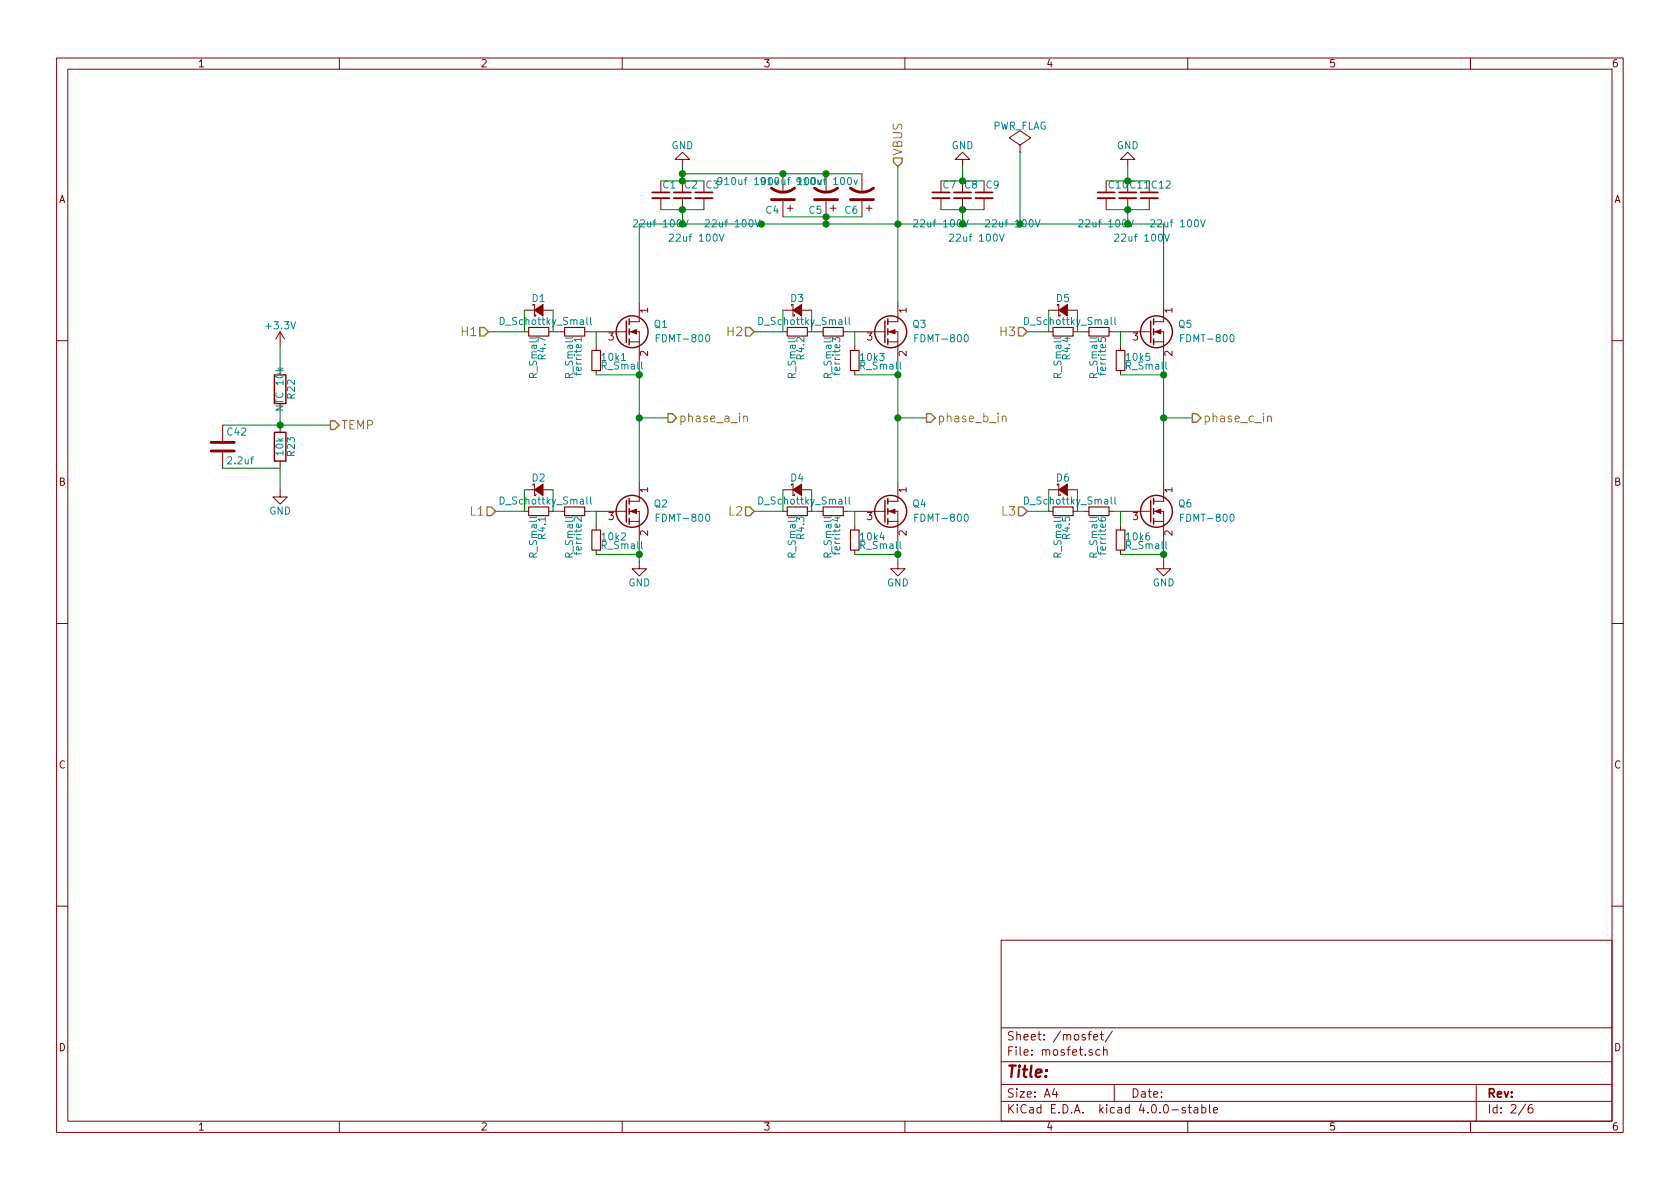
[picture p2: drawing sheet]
EESchema Schematic File Version 2
LIBS:power
LIBS:device
LIBS:transistors
LIBS:conn
LIBS:linear
LIBS:regul
LIBS:74xx
LIBS:cmos4000
LIBS:adc-dac
LIBS:memory
LIBS:xilinx
LIBS:microcontrollers
LIBS:dsp
LIBS:microchip
LIBS:analog_switches
LIBS:motorola
LIBS:texas
LIBS:intel
LIBS:audio
LIBS:interface
LIBS:digital-audio
LIBS:philips
LIBS:display
LIBS:cypress
LIBS:siliconi
LIBS:opto
LIBS:atmel
LIBS:contrib
LIBS:valves
LIBS:crf_1
LIBS:si3-cache
EELAYER 25 0
EELAYER END
$Descr A4 11693 8268
encoding utf-8
Sheet 2 6
Title ""
Date ""
Rev ""
Comp ""
Comment1 ""
Comment2 ""
Comment3 ""
Comment4 ""
$EndDescr
$Comp
L FDMT-800 Q1
U 1 1
P 4350 2300
F 0 "Q1" H 4650 2350 50  0000 R CNN
F 1 "FDMT-800" H 4950 2250 50  0000 R CNN
F 2 "library_new:P-PG-HSOF-08" H 4550 2400 50  0001 C CNN
F 3 "" H 4350 2300 50  0000 C CNN
	1    4350 2300
	1    0    0    -1  
$EndComp
$Comp
L FDMT-800 Q2
U 1 1
P 4350 3550
F 0 "Q2" H 4650 3600 50  0000 R CNN
F 1 "FDMT-800" H 4950 3500 50  0000 R CNN
F 2 "library_new:P-PG-HSOF-08" H 4550 3650 50  0001 C CNN
F 3 "" H 4350 3550 50  0000 C CNN
	1    4350 3550
	1    0    0    -1  
$EndComp
Wire Wire Line
	4450 2500 4450 3350
Wire Wire Line
	4450 2900 4650 2900
Connection ~ 4450 2900
$Comp
L R_Small 10k1
U 1 1
P 4150 2500
F 0 "10k1" H 4180 2520 50  0000 L CNN
F 1 "R_Small" H 4180 2460 50  0000 L CNN
F 2 "Resistors_SMD:R_0603" H 4150 2500 50  0001 C CNN
F 3 "" H 4150 2500 50  0000 C CNN
	1    4150 2500
	1    0    0    -1  
$EndComp
$Comp
L R_Small ferrite1
U 1 1
P 4000 2300
F 0 "ferrite1" H 4030 2320 50  0000 L CNN
F 1 "R_Small" H 4030 2260 50  0000 L CNN
F 2 "Resistors_SMD:R_0603" H 4000 2300 50  0001 C CNN
F 3 "" H 4000 2300 50  0000 C CNN
	1    4000 2300
	0    1    1    0   
$EndComp
$Comp
L R_Small R4.7
U 1 1
P 3750 2300
F 0 "R4.7" H 3780 2320 50  0000 L CNN
F 1 "R_Small" H 3780 2260 50  0000 L CNN
F 2 "Resistors_SMD:R_1210" H 3750 2300 50  0001 C CNN
F 3 "" H 3750 2300 50  0000 C CNN
	1    3750 2300
	0    1    1    0   
$EndComp
Wire Wire Line
	4150 2400 4150 2300
Wire Wire Line
	4150 2600 4450 2600
Connection ~ 4450 2600
Wire Wire Line
	4150 2300 4100 2300
Wire Wire Line
	3900 2300 3850 2300
$Comp
L R_Small 10k2
U 1 1
P 4150 3750
F 0 "10k2" H 4180 3770 50  0000 L CNN
F 1 "R_Small" H 4180 3710 50  0000 L CNN
F 2 "Resistors_SMD:R_0603" H 4150 3750 50  0001 C CNN
F 3 "" H 4150 3750 50  0000 C CNN
	1    4150 3750
	1    0    0    -1  
$EndComp
$Comp
L R_Small ferrite2
U 1 1
P 4000 3550
F 0 "ferrite2" H 4030 3570 50  0000 L CNN
F 1 "R_Small" H 4030 3510 50  0000 L CNN
F 2 "Resistors_SMD:R_0603" H 4000 3550 50  0001 C CNN
F 3 "" H 4000 3550 50  0000 C CNN
	1    4000 3550
	0    1    1    0   
$EndComp
$Comp
L R_Small R4.1
U 1 1
P 3750 3550
F 0 "R4.1" H 3780 3570 50  0000 L CNN
F 1 "R_Small" H 3780 3510 50  0000 L CNN
F 2 "Resistors_SMD:R_0603" H 3750 3550 50  0001 C CNN
F 3 "" H 3750 3550 50  0000 C CNN
	1    3750 3550
	0    1    1    0   
$EndComp
Wire Wire Line
	4150 3650 4150 3550
Wire Wire Line
	4150 3850 4450 3850
Wire Wire Line
	4150 3550 4100 3550
Wire Wire Line
	3900 3550 3850 3550
Wire Wire Line
	4450 3750 4450 3900
$Comp
L FDMT-800 Q3
U 1 1
P 6150 2300
F 0 "Q3" H 6450 2350 50  0000 R CNN
F 1 "FDMT-800" H 6750 2250 50  0000 R CNN
F 2 "library_new:P-PG-HSOF-08" H 6350 2400 50  0001 C CNN
F 3 "" H 6150 2300 50  0000 C CNN
	1    6150 2300
	1    0    0    -1  
$EndComp
$Comp
L FDMT-800 Q4
U 1 1
P 6150 3550
F 0 "Q4" H 6450 3600 50  0000 R CNN
F 1 "FDMT-800" H 6750 3500 50  0000 R CNN
F 2 "library_new:P-PG-HSOF-08" H 6350 3650 50  0001 C CNN
F 3 "" H 6150 3550 50  0000 C CNN
	1    6150 3550
	1    0    0    -1  
$EndComp
Wire Wire Line
	6250 2500 6250 3350
Wire Wire Line
	6250 2900 6450 2900
Connection ~ 6250 2900
$Comp
L R_Small 10k3
U 1 1
P 5950 2500
F 0 "10k3" H 5980 2520 50  0000 L CNN
F 1 "R_Small" H 5980 2460 50  0000 L CNN
F 2 "Resistors_SMD:R_0603" H 5950 2500 50  0001 C CNN
F 3 "" H 5950 2500 50  0000 C CNN
	1    5950 2500
	1    0    0    -1  
$EndComp
$Comp
L R_Small ferrite3
U 1 1
P 5800 2300
F 0 "ferrite3" H 5830 2320 50  0000 L CNN
F 1 "R_Small" H 5830 2260 50  0000 L CNN
F 2 "Resistors_SMD:R_0603" H 5800 2300 50  0001 C CNN
F 3 "" H 5800 2300 50  0000 C CNN
	1    5800 2300
	0    1    1    0   
$EndComp
$Comp
L R_Small R4.2
U 1 1
P 5550 2300
F 0 "R4.2" H 5580 2320 50  0000 L CNN
F 1 "R_Small" H 5580 2260 50  0000 L CNN
F 2 "Resistors_SMD:R_1210" H 5550 2300 50  0001 C CNN
F 3 "" H 5550 2300 50  0000 C CNN
	1    5550 2300
	0    1    1    0   
$EndComp
Wire Wire Line
	5950 2400 5950 2300
Wire Wire Line
	5950 2600 6250 2600
Connection ~ 6250 2600
Wire Wire Line
	5950 2300 5900 2300
Wire Wire Line
	5700 2300 5650 2300
$Comp
L R_Small 10k4
U 1 1
P 5950 3750
F 0 "10k4" H 5980 3770 50  0000 L CNN
F 1 "R_Small" H 5980 3710 50  0000 L CNN
F 2 "Resistors_SMD:R_0603" H 5950 3750 50  0001 C CNN
F 3 "" H 5950 3750 50  0000 C CNN
	1    5950 3750
	1    0    0    -1  
$EndComp
$Comp
L R_Small ferrite4
U 1 1
P 5800 3550
F 0 "ferrite4" H 5830 3570 50  0000 L CNN
F 1 "R_Small" H 5830 3510 50  0000 L CNN
F 2 "Resistors_SMD:R_0603" H 5800 3550 50  0001 C CNN
F 3 "" H 5800 3550 50  0000 C CNN
	1    5800 3550
	0    1    1    0   
$EndComp
$Comp
L R_Small R4.3
U 1 1
P 5550 3550
F 0 "R4.3" H 5580 3570 50  0000 L CNN
F 1 "R_Small" H 5580 3510 50  0000 L CNN
F 2 "Resistors_SMD:R_1210" H 5550 3550 50  0001 C CNN
F 3 "" H 5550 3550 50  0000 C CNN
	1    5550 3550
	0    1    1    0   
$EndComp
Wire Wire Line
	5950 3650 5950 3550
Wire Wire Line
	5950 3850 6250 3850
Wire Wire Line
	5950 3550 5900 3550
Wire Wire Line
	5700 3550 5650 3550
Wire Wire Line
	6250 3750 6250 3900
$Comp
L FDMT-800 Q5
U 1 1
P 8000 2300
F 0 "Q5" H 8300 2350 50  0000 R CNN
F 1 "FDMT-800" H 8600 2250 50  0000 R CNN
F 2 "library_new:P-PG-HSOF-08" H 8200 2400 50  0001 C CNN
F 3 "" H 8000 2300 50  0000 C CNN
	1    8000 2300
	1    0    0    -1  
$EndComp
$Comp
L FDMT-800 Q6
U 1 1
P 8000 3550
F 0 "Q6" H 8300 3600 50  0000 R CNN
F 1 "FDMT-800" H 8600 3500 50  0000 R CNN
F 2 "library_new:P-PG-HSOF-08" H 8200 3650 50  0001 C CNN
F 3 "" H 8000 3550 50  0000 C CNN
	1    8000 3550
	1    0    0    -1  
$EndComp
Wire Wire Line
	8100 2500 8100 3350
Wire Wire Line
	8100 2900 8300 2900
Connection ~ 8100 2900
$Comp
L R_Small 10k5
U 1 1
P 7800 2500
F 0 "10k5" H 7830 2520 50  0000 L CNN
F 1 "R_Small" H 7830 2460 50  0000 L CNN
F 2 "Resistors_SMD:R_0603" H 7800 2500 50  0001 C CNN
F 3 "" H 7800 2500 50  0000 C CNN
	1    7800 2500
	1    0    0    -1  
$EndComp
$Comp
L R_Small ferrite5
U 1 1
P 7650 2300
F 0 "ferrite5" H 7680 2320 50  0000 L CNN
F 1 "R_Small" H 7680 2260 50  0000 L CNN
F 2 "Resistors_SMD:R_0603" H 7650 2300 50  0001 C CNN
F 3 "" H 7650 2300 50  0000 C CNN
	1    7650 2300
	0    1    1    0   
$EndComp
$Comp
L R_Small R4.4
U 1 1
P 7400 2300
F 0 "R4.4" H 7430 2320 50  0000 L CNN
F 1 "R_Small" H 7430 2260 50  0000 L CNN
F 2 "Resistors_SMD:R_1210" H 7400 2300 50  0001 C CNN
F 3 "" H 7400 2300 50  0000 C CNN
	1    7400 2300
	0    1    1    0   
$EndComp
Wire Wire Line
	7800 2400 7800 2300
Wire Wire Line
	7800 2600 8100 2600
Connection ~ 8100 2600
Wire Wire Line
	7800 2300 7750 2300
Wire Wire Line
	7550 2300 7500 2300
$Comp
L R_Small 10k6
U 1 1
P 7800 3750
F 0 "10k6" H 7830 3770 50  0000 L CNN
F 1 "R_Small" H 7830 3710 50  0000 L CNN
F 2 "Resistors_SMD:R_0603" H 7800 3750 50  0001 C CNN
F 3 "" H 7800 3750 50  0000 C CNN
	1    7800 3750
	1    0    0    -1  
$EndComp
$Comp
L R_Small ferrite6
U 1 1
P 7650 3550
F 0 "ferrite6" H 7680 3570 50  0000 L CNN
F 1 "R_Small" H 7680 3510 50  0000 L CNN
F 2 "Resistors_SMD:R_0603" H 7650 3550 50  0001 C CNN
F 3 "" H 7650 3550 50  0000 C CNN
	1    7650 3550
	0    1    1    0   
$EndComp
$Comp
L R_Small R4.5
U 1 1
P 7400 3550
F 0 "R4.5" H 7430 3570 50  0000 L CNN
F 1 "R_Small" H 7430 3510 50  0000 L CNN
F 2 "Resistors_SMD:R_1210" H 7400 3550 50  0001 C CNN
F 3 "" H 7400 3550 50  0000 C CNN
	1    7400 3550
	0    1    1    0   
$EndComp
Wire Wire Line
	7800 3650 7800 3550
Wire Wire Line
	7800 3850 8100 3850
Wire Wire Line
	7800 3550 7750 3550
Wire Wire Line
	7550 3550 7500 3550
Wire Wire Line
	8100 3750 8100 3900
Text HLabel 4650 2900 2    60   Output ~ 0
phase_a_in
Text HLabel 6450 2900 2    60   Output ~ 0
phase_b_in
Text HLabel 8300 2900 2    60   Output ~ 0
phase_c_in
$Comp
L GND #PWR02
U 1 1
P 4450 3900
F 0 "#PWR02" H 4450 3650 50  0001 C CNN
F 1 "GND" H 4450 3750 50  0000 C CNN
F 2 "" H 4450 3900 50  0000 C CNN
F 3 "" H 4450 3900 50  0000 C CNN
	1    4450 3900
	1    0    0    -1  
$EndComp
$Comp
L GND #PWR03
U 1 1
P 6250 3900
F 0 "#PWR03" H 6250 3650 50  0001 C CNN
F 1 "GND" H 6250 3750 50  0000 C CNN
F 2 "" H 6250 3900 50  0000 C CNN
F 3 "" H 6250 3900 50  0000 C CNN
	1    6250 3900
	1    0    0    -1  
$EndComp
$Comp
L GND #PWR04
U 1 1
P 8100 3900
F 0 "#PWR04" H 8100 3650 50  0001 C CNN
F 1 "GND" H 8100 3750 50  0000 C CNN
F 2 "" H 8100 3900 50  0000 C CNN
F 3 "" H 8100 3900 50  0000 C CNN
	1    8100 3900
	1    0    0    -1  
$EndComp
Connection ~ 4450 3850
Connection ~ 6250 3850
Connection ~ 8100 3850
$Comp
L D_Schottky_Small D1
U 1 1
P 3750 2150
F 0 "D1" H 3700 2230 50  0000 L CNN
F 1 "D_Schottky_Small" H 3470 2070 50  0000 L CNN
F 2 "Diodes_SMD:SOD-123" V 3750 2150 50  0001 C CNN
F 3 "" V 3750 2150 50  0000 C CNN
	1    3750 2150
	1    0    0    -1  
$EndComp
$Comp
L D_Schottky_Small D2
U 1 1
P 3750 3400
F 0 "D2" H 3700 3480 50  0000 L CNN
F 1 "D_Schottky_Small" H 3470 3320 50  0000 L CNN
F 2 "Diodes_SMD:SOD-123" V 3750 3400 50  0001 C CNN
F 3 "" V 3750 3400 50  0000 C CNN
	1    3750 3400
	1    0    0    -1  
$EndComp
$Comp
L D_Schottky_Small D4
U 1 1
P 5550 3400
F 0 "D4" H 5500 3480 50  0000 L CNN
F 1 "D_Schottky_Small" H 5270 3320 50  0000 L CNN
F 2 "Diodes_SMD:SOD-123" V 5550 3400 50  0001 C CNN
F 3 "" V 5550 3400 50  0000 C CNN
	1    5550 3400
	1    0    0    -1  
$EndComp
$Comp
L D_Schottky_Small D3
U 1 1
P 5550 2150
F 0 "D3" H 5500 2230 50  0000 L CNN
F 1 "D_Schottky_Small" H 5270 2070 50  0000 L CNN
F 2 "Diodes_SMD:SOD-123" V 5550 2150 50  0001 C CNN
F 3 "" V 5550 2150 50  0000 C CNN
	1    5550 2150
	1    0    0    -1  
$EndComp
$Comp
L D_Schottky_Small D5
U 1 1
P 7400 2150
F 0 "D5" H 7350 2230 50  0000 L CNN
F 1 "D_Schottky_Small" H 7120 2070 50  0000 L CNN
F 2 "Diodes_SMD:SOD-123" V 7400 2150 50  0001 C CNN
F 3 "" V 7400 2150 50  0000 C CNN
	1    7400 2150
	1    0    0    -1  
$EndComp
$Comp
L D_Schottky_Small D6
U 1 1
P 7400 3400
F 0 "D6" H 7350 3480 50  0000 L CNN
F 1 "D_Schottky_Small" H 7120 3320 50  0000 L CNN
F 2 "Diodes_SMD:SOD-123" V 7400 3400 50  0001 C CNN
F 3 "" V 7400 3400 50  0000 C CNN
	1    7400 3400
	1    0    0    -1  
$EndComp
Wire Wire Line
	7500 2300 7500 2150
Wire Wire Line
	7300 2300 7300 2150
Wire Wire Line
	7300 3550 7300 3400
Wire Wire Line
	7500 3550 7500 3400
Wire Wire Line
	5450 3550 5450 3400
Wire Wire Line
	5650 3550 5650 3400
Wire Wire Line
	3650 3550 3650 3400
Wire Wire Line
	3850 3550 3850 3400
Wire Wire Line
	5450 2300 5450 2150
Wire Wire Line
	5650 2300 5650 2150
Wire Wire Line
	3850 2300 3850 2150
Wire Wire Line
	3650 2150 3650 2300
Wire Wire Line
	3650 2300 3400 2300
Wire Wire Line
	3650 3550 3450 3550
Wire Wire Line
	5450 2300 5250 2300
Wire Wire Line
	5450 3550 5250 3550
Wire Wire Line
	7300 2300 7150 2300
Wire Wire Line
	7300 3550 7150 3550
Text HLabel 3400 2300 0    60   Input ~ 0
H1
Text HLabel 3450 3550 0    60   Input ~ 0
L1
Text HLabel 5250 2300 0    60   Input ~ 0
H2
Text HLabel 5250 3550 0    60   Input ~ 0
L2
Text HLabel 7150 2300 0    60   Input ~ 0
H3
Text HLabel 7150 3550 0    60   Input ~ 0
L3
Wire Wire Line
	4450 1550 4450 2100
Wire Wire Line
	6250 1150 6250 2100
Wire Wire Line
	8100 1550 8100 2100
Wire Wire Line
	4450 1550 8100 1550
Connection ~ 6250 1550
Text HLabel 6250 1150 1    60   Input ~ 0
VBUS
Connection ~ 5300 1550
$Comp
L GND #PWR05
U 1 1
P 4750 1150
F 0 "#PWR05" H 4750 900 50  0001 C CNN
F 1 "GND" H 4750 1000 50  0000 C CNN
F 2 "" H 4750 1150 50  0000 C CNN
F 3 "" H 4750 1150 50  0000 C CNN
	1    4750 1150
	-1   0    0    1   
$EndComp
$Comp
L PWR_FLAG #FLG06
U 1 1
P 7100 1050
F 0 "#FLG06" H 7100 1145 50  0001 C CNN
F 1 "PWR_FLAG" H 7100 1230 50  0000 C CNN
F 2 "" H 7100 1050 50  0000 C CNN
F 3 "" H 7100 1050 50  0000 C CNN
	1    7100 1050
	1    0    0    -1  
$EndComp
Wire Wire Line
	7100 1050 7100 1550
Connection ~ 7100 1550
$Comp
L R R22
U 1 1
P 1950 2700
F 0 "R22" V 2030 2700 50  0000 C CNN
F 1 "NTC 10k" V 1950 2700 50  0000 C CNN
F 2 "Resistors_SMD:R_0603_HandSoldering" V 1880 2700 50  0001 C CNN
F 3 "" H 1950 2700 50  0000 C CNN
	1    1950 2700
	1    0    0    -1  
$EndComp
$Comp
L R R23
U 1 1
P 1950 3100
F 0 "R23" V 2030 3100 50  0000 C CNN
F 1 "10k" V 1950 3100 50  0000 C CNN
F 2 "Resistors_SMD:R_0603_HandSoldering" V 1880 3100 50  0001 C CNN
F 3 "" H 1950 3100 50  0000 C CNN
	1    1950 3100
	1    0    0    -1  
$EndComp
$Comp
L C C42
U 1 1
P 1550 3100
F 0 "C42" H 1575 3200 50  0000 L CNN
F 1 "2.2uf" H 1575 3000 50  0000 L CNN
F 2 "Capacitors_SMD:C_0603_HandSoldering" H 1588 2950 50  0001 C CNN
F 3 "" H 1550 3100 50  0000 C CNN
	1    1550 3100
	1    0    0    -1  
$EndComp
Wire Wire Line
	1550 2950 2300 2950
Wire Wire Line
	1950 2950 1950 2850
Wire Wire Line
	1550 3250 1950 3250
Wire Wire Line
	1950 3250 1950 3400
Connection ~ 1950 2950
Wire Wire Line
	1950 2550 1950 2400
$Comp
L +3.3V #PWR07
U 1 1
P 1950 2400
F 0 "#PWR07" H 1950 2250 50  0001 C CNN
F 1 "+3.3V" H 1950 2540 50  0000 C CNN
F 2 "" H 1950 2400 50  0000 C CNN
F 3 "" H 1950 2400 50  0000 C CNN
	1    1950 2400
	1    0    0    -1  
$EndComp
$Comp
L GND #PWR08
U 1 1
P 1950 3400
F 0 "#PWR08" H 1950 3150 50  0001 C CNN
F 1 "GND" H 1950 3250 50  0000 C CNN
F 2 "" H 1950 3400 50  0000 C CNN
F 3 "" H 1950 3400 50  0000 C CNN
	1    1950 3400
	1    0    0    -1  
$EndComp
Text HLabel 2300 2950 2    60   Output ~ 0
TEMP
$Comp
L C_Small C1
U 1 1
P 4600 1350
F 0 "C1" H 4610 1420 50  0000 L CNN
F 1 "22uf 100V" H 4400 1150 50  0000 L CNN
F 2 "Capacitors_SMD:C_2220" H 4600 1350 50  0001 C CNN
F 3 "" H 4600 1350 50  0000 C CNN
	1    4600 1350
	1    0    0    -1  
$EndComp
$Comp
L C_Small C2
U 1 1
P 4750 1350
F 0 "C2" H 4760 1420 50  0000 L CNN
F 1 "22uf 100V" H 4650 1050 50  0000 L CNN
F 2 "Capacitors_SMD:C_2220" H 4750 1350 50  0001 C CNN
F 3 "" H 4750 1350 50  0000 C CNN
	1    4750 1350
	1    0    0    -1  
$EndComp
$Comp
L C_Small C3
U 1 1
P 4900 1350
F 0 "C3" H 4910 1420 50  0000 L CNN
F 1 "22uf 100V" H 4900 1150 50  0000 L CNN
F 2 "Capacitors_SMD:C_2220" H 4900 1350 50  0001 C CNN
F 3 "" H 4900 1350 50  0000 C CNN
	1    4900 1350
	1    0    0    -1  
$EndComp
Wire Wire Line
	4600 1450 4900 1450
Connection ~ 4750 1450
Wire Wire Line
	4600 1250 4900 1250
Connection ~ 4750 1250
Wire Wire Line
	4750 1450 4750 1550
Connection ~ 4750 1550
Wire Wire Line
	4750 1250 4750 1150
$Comp
L GND #PWR09
U 1 1
P 6700 1150
F 0 "#PWR09" H 6700 900 50  0001 C CNN
F 1 "GND" H 6700 1000 50  0000 C CNN
F 2 "" H 6700 1150 50  0000 C CNN
F 3 "" H 6700 1150 50  0000 C CNN
	1    6700 1150
	-1   0    0    1   
$EndComp
$Comp
L C_Small C7
U 1 1
P 6550 1350
F 0 "C7" H 6560 1420 50  0000 L CNN
F 1 "22uf 100V" H 6350 1150 50  0000 L CNN
F 2 "Capacitors_SMD:C_2220" H 6550 1350 50  0001 C CNN
F 3 "" H 6550 1350 50  0000 C CNN
	1    6550 1350
	1    0    0    -1  
$EndComp
$Comp
L C_Small C8
U 1 1
P 6700 1350
F 0 "C8" H 6710 1420 50  0000 L CNN
F 1 "22uf 100V" H 6600 1050 50  0000 L CNN
F 2 "Capacitors_SMD:C_2220" H 6700 1350 50  0001 C CNN
F 3 "" H 6700 1350 50  0000 C CNN
	1    6700 1350
	1    0    0    -1  
$EndComp
$Comp
L C_Small C9
U 1 1
P 6850 1350
F 0 "C9" H 6860 1420 50  0000 L CNN
F 1 "22uf 100V" H 6850 1150 50  0000 L CNN
F 2 "Capacitors_SMD:C_2220" H 6850 1350 50  0001 C CNN
F 3 "" H 6850 1350 50  0000 C CNN
	1    6850 1350
	1    0    0    -1  
$EndComp
Wire Wire Line
	6550 1450 6850 1450
Connection ~ 6700 1450
Wire Wire Line
	6550 1250 6850 1250
Connection ~ 6700 1250
Wire Wire Line
	6700 1450 6700 1550
Wire Wire Line
	6700 1250 6700 1150
$Comp
L GND #PWR010
U 1 1
P 7850 1150
F 0 "#PWR010" H 7850 900 50  0001 C CNN
F 1 "GND" H 7850 1000 50  0000 C CNN
F 2 "" H 7850 1150 50  0000 C CNN
F 3 "" H 7850 1150 50  0000 C CNN
	1    7850 1150
	-1   0    0    1   
$EndComp
$Comp
L C_Small C10
U 1 1
P 7700 1350
F 0 "C10" H 7710 1420 50  0000 L CNN
F 1 "22uf 100V" H 7500 1150 50  0000 L CNN
F 2 "Capacitors_SMD:C_2220" H 7700 1350 50  0001 C CNN
F 3 "" H 7700 1350 50  0000 C CNN
	1    7700 1350
	1    0    0    -1  
$EndComp
$Comp
L C_Small C11
U 1 1
P 7850 1350
F 0 "C11" H 7860 1420 50  0000 L CNN
F 1 "22uf 100V" H 7750 1050 50  0000 L CNN
F 2 "Capacitors_SMD:C_2220" H 7850 1350 50  0001 C CNN
F 3 "" H 7850 1350 50  0000 C CNN
	1    7850 1350
	1    0    0    -1  
$EndComp
$Comp
L C_Small C12
U 1 1
P 8000 1350
F 0 "C12" H 8010 1420 50  0000 L CNN
F 1 "22uf 100V" H 8000 1150 50  0000 L CNN
F 2 "Capacitors_SMD:C_2220" H 8000 1350 50  0001 C CNN
F 3 "" H 8000 1350 50  0000 C CNN
	1    8000 1350
	1    0    0    -1  
$EndComp
Wire Wire Line
	7700 1450 8000 1450
Connection ~ 7850 1450
Wire Wire Line
	7700 1250 8000 1250
Connection ~ 7850 1250
Wire Wire Line
	7850 1450 7850 1550
Wire Wire Line
	7850 1250 7850 1150
Connection ~ 6700 1550
Connection ~ 7850 1550
$Comp
L CP1 C4
U 1 1
P 5450 1350
F 0 "C4" H 5475 1450 50  0000 L CNN
F 1 "910uf 100v" H 5475 1250 50  0000 L CNN
F 2 "Capacitors_ThroughHole:CP_Radial_D18.0mm_P7.50mm" H 5450 1350 50  0001 C CNN
F 3 "" H 5450 1350 50  0000 C CNN
	1    5450 1350
	-1   0    0    1   
$EndComp
$Comp
L CP1 C5
U 1 1
P 5750 1350
F 0 "C5" H 5775 1450 50  0000 L CNN
F 1 "910uf 100v" H 5775 1250 50  0000 L CNN
F 2 "Capacitors_ThroughHole:CP_Radial_D18.0mm_P7.50mm" H 5750 1350 50  0001 C CNN
F 3 "" H 5750 1350 50  0000 C CNN
	1    5750 1350
	-1   0    0    1   
$EndComp
$Comp
L CP1 C6
U 1 1
P 6000 1350
F 0 "C6" H 6025 1450 50  0000 L CNN
F 1 "910uf 100v" H 6025 1250 50  0000 L CNN
F 2 "Capacitors_ThroughHole:CP_Radial_D18.0mm_P7.50mm" H 6000 1350 50  0001 C CNN
F 3 "" H 6000 1350 50  0000 C CNN
	1    6000 1350
	-1   0    0    1   
$EndComp
Wire Wire Line
	5450 1500 6000 1500
Connection ~ 5750 1500
Wire Wire Line
	5750 1500 5750 1550
Connection ~ 5750 1550
Wire Wire Line
	4750 1200 6000 1200
Connection ~ 5750 1200
Connection ~ 4750 1200
Connection ~ 5450 1200
$EndSCHEMATC
